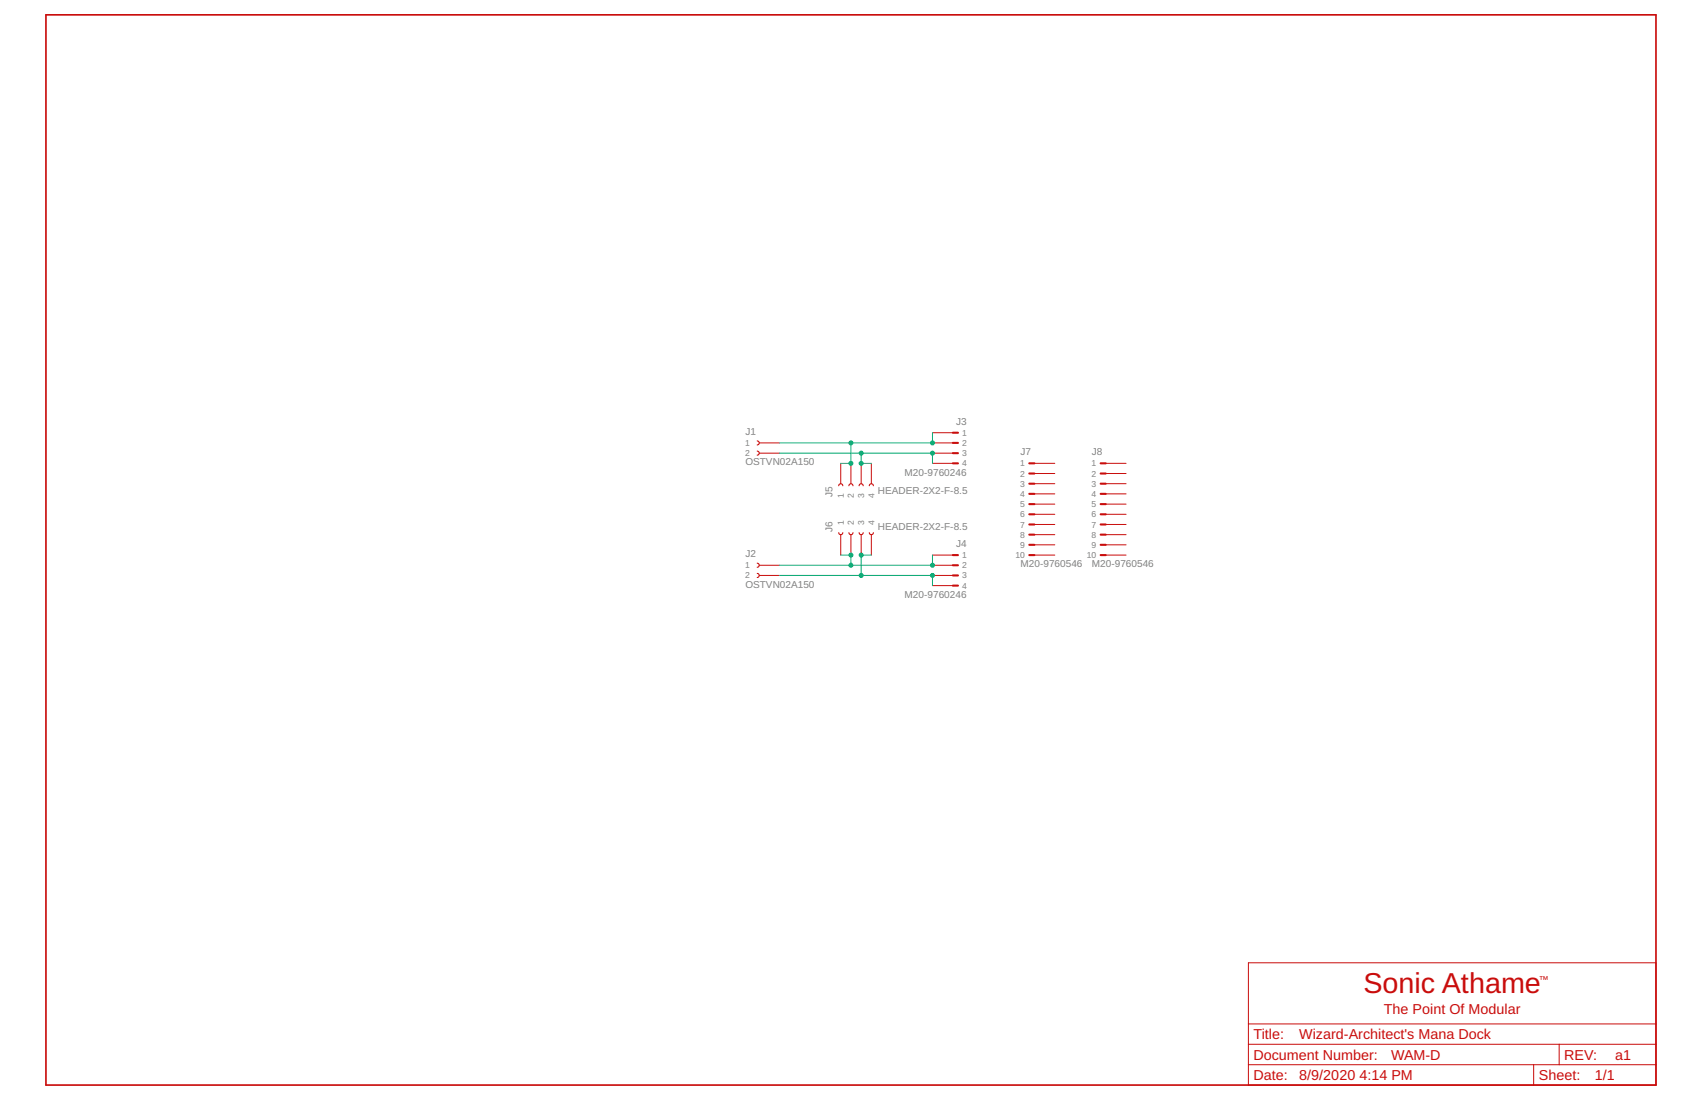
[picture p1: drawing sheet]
<svg xmlns="http://www.w3.org/2000/svg" width="432mm" height="279mm" viewBox="0 0 432 279" stroke-linecap="round" stroke-linejoin="round" font-family="sans-serif">
<path d="M11.7 3.8h408.7v271.6h-408.7z" fill="none" stroke="#c90d0c" stroke-width=".42"/>
<g fill="none" stroke="#c90d0c" stroke-width=".25">
<path d="M192.7 115h5.2M192.7 112.4h5.2M213.4 117.6v5.1M216 117.6v5.1M218.6 117.6v5.1M221.2 117.6v5.1M236.7 115h5.2M236.7 112.4h5.2M236.7 109.8h5.2M236.7 117.6h5.2M262.6 117.6h5.2M280.7 117.6h5.2"/>
<path d="M213.4 135.7v5.2M216 135.7v5.2M218.6 135.7v5.2M221.2 135.7v5.2M262.6 122.7h5.2M262.6 120.2h5.2M262.6 125.3h5.2M262.6 127.9h5.2M262.6 130.5h5.2M262.6 133.1h5.2M262.6 135.7h5.2M262.6 138.3h5.2"/>
<path d="M280.7 122.7h5.2M280.7 120.2h5.2M280.7 125.3h5.2M280.7 127.9h5.2M280.7 130.5h5.2M280.7 133.1h5.2M280.7 135.7h5.2M280.7 138.3h5.2M192.7 146h5.2M192.7 143.4h5.2M236.7 146h5.2M236.7 143.4h5.2"/>
<path d="M236.7 140.9h5.2M236.7 148.6h5.2M262.6 140.9h5.2M280.7 140.9h5.2M316.9 244.3h103.5v31.1h-103.5zM316.9 259.8h103.5M316.9 265h103.5M316.9 270.2h103.5M389.3 270.2v5.2M395.8 265v5.2"/>
</g>
<path d="M192.2 111.9a.52 .52 0 0 1 .5 .5 .52 .52 0 0 1-.5 .5M192.2 114.5a.52 .52 0 0 1 .5 .5 .52 .52 0 0 1-.5 .5M212.9 123.3a.52 .52 0 0 1 .5-.5 .52 .52 0 0 1 .6 .5M212.9 135.2a.52 .52 0 0 0 .5 .5 .52 .52 0 0 0 .6-.5M215.5 123.3a.52 .52 0 0 1 .5-.5 .52 .52 0 0 1 .5 .5M215.5 135.2a.52 .52 0 0 0 .5 .5 .52 .52 0 0 0 .5-.5M218.1 123.3a.52 .52 0 0 1 .5-.5 .52 .52 0 0 1 .5 .5M218.1 135.2a.52 .52 0 0 0 .5 .5 .52 .52 0 0 0 .5-.5M220.7 123.3a.52 .52 0 0 1 .5-.5 .52 .52 0 0 1 .5 .5M220.7 135.2a.52 .52 0 0 0 .5 .5 .52 .52 0 0 0 .5-.5M192.2 142.9a.52 .52 0 0 1 .5 .5 .52 .52 0 0 1-.5 .6M192.2 145.5a.52 .52 0 0 1 .5 .5 .52 .52 0 0 1-.5 .6" fill="none" stroke="#c90d0c" stroke-width=".28"/>
<g fill="none" stroke="#c90d0c" stroke-width=".53">
<path d="M241.9 109.8h1.3M241.9 112.4h1.3M241.9 115h1.3M241.9 117.6h1.3M261.3 117.6h1.3M279.4 117.6h1.3M261.3 120.2h1.3M261.3 122.7h1.3M261.3 125.3h1.3M261.3 127.9h1.3M261.3 130.5h1.3M261.3 133.1h1.3"/>
<path d="M261.3 135.7h1.3M261.3 138.3h1.3M279.4 120.2h1.3M279.4 122.7h1.3M279.4 125.3h1.3M279.4 127.9h1.3M279.4 130.5h1.3M279.4 133.1h1.3M279.4 135.7h1.3M279.4 138.3h1.3M241.9 140.9h1.3M241.9 143.4h1.3"/>
<path d="M241.9 146h1.3M241.9 148.6h1.3M261.3 140.9h1.3M279.4 140.9h1.3"/>
</g>
<path d="M197.9 115h38.8v2.6M216 112.4v5.2h-2.6M218.6 115v2.6h2.6M236.7 109.8v2.6h-38.8M197.9 146h38.8v2.6M213.4 140.9h2.6v2.5M221.2 140.9h-2.6v5.1M236.7 140.9v2.5h-38.8" fill="none" stroke="#0dab76" stroke-width=".25"/>
<g fill="#0dab76" stroke="#0dab76" stroke-width=".25">
<circle cx="236.7" cy="143.4" r=".51"/>
<circle cx="216" cy="140.9" r=".51"/>
<circle cx="216" cy="143.4" r=".51"/>
<circle cx="236.7" cy="146" r=".51"/>
<circle cx="218.6" cy="140.9" r=".51"/>
<circle cx="218.6" cy="146" r=".51"/>
<circle cx="236.7" cy="115" r=".51"/>
<circle cx="218.6" cy="117.6" r=".51"/>
<circle cx="218.6" cy="115" r=".51"/>
<circle cx="236.7" cy="112.4" r=".51"/>
<circle cx="216" cy="117.6" r=".51"/>
<circle cx="216" cy="112.4" r=".51"/>
</g>
<text font-size="7.3" fill="#c90d0c" x="346.1" y="252.1">Sonic Athame</text>
<g font-size="3.6" fill="#c90d0c">
<text x="351.3" y="257.3">The Point Of Modular</text>
<text x="318.2" y="263.7">Title:</text>
<text x="329.8" y="263.7">Wizard-Architect's Mana Dock</text>
<text x="318.2" y="268.9">Document Number:</text>
<text x="353.1" y="268.9">WAM-D</text>
<text x="397.1" y="268.9">REV:</text>
<text x="410" y="268.9">a1</text>
<text x="318.2" y="274.1">Date:</text>
<text x="329.8" y="274.1">8/9/2020</text>
<text x="345.1" y="274.1">4:14 PM</text>
<text x="390.6" y="274.1">Sheet:</text>
<text x="404.8" y="274.1">1/1</text>
</g>
<g font-size="2.5" fill="#808080">
<text x="242.7" y="107.7">J3</text>
<text x="189.2" y="110.3">J1</text>
<text x="189.2" y="118.1">OSTVN02A150</text>
<text x="259.1" y="115.5">J7</text>
<text x="277.2" y="115.5">J8</text>
<text x="222.9" y="125.3">HEADER-2X2-F-8.5</text>
<text x="229.6" y="120.7">M20-9760246</text>
<text x="211.4" y="126.2" transform="rotate(-90 211.4 126.2)">J5</text>
<text x="211.4" y="134.9" transform="rotate(-90 211.4 134.9)">J6</text>
<text x="222.9" y="134.4">HEADER-2X2-F-8.5</text>
<text x="189.2" y="141.4">J2</text>
<text x="242.7" y="138.8">J4</text>
<text x="259.1" y="144">M20-9760546</text>
<text x="277.2" y="144">M20-9760546</text>
<text x="189.2" y="149.1">OSTVN02A150</text>
<text x="229.6" y="151.7">M20-9760246</text>
</g>
<text font-size="2.5" fill="#c90d0c" x="390.6" y="249.5">™</text>
<g font-size="2.2" fill="#808080">
<text x="189.1" y="113.2">1</text>
<text x="244.3" y="113.2">2</text>
<text x="244.3" y="110.6">1</text>
<text x="189.1" y="115.8">2</text>
<text x="244.3" y="115.8">3</text>
<text x="244.3" y="118.3">4</text>
<text x="259" y="118.3">1</text>
<text x="277.1" y="118.3">1</text>
<text x="259" y="123.5">3</text>
<text x="259" y="120.9">2</text>
<text x="277.1" y="123.5">3</text>
<text x="277.1" y="120.9">2</text>
<text x="214.2" y="126.3" transform="rotate(-90 214.2 126.3)">1</text>
<text x="216.8" y="126.3" transform="rotate(-90 216.8 126.3)">2</text>
<text x="219.4" y="126.3" transform="rotate(-90 219.4 126.3)">3</text>
<text x="222" y="126.3" transform="rotate(-90 222 126.3)">4</text>
<text x="259" y="126.1">4</text>
<text x="259" y="128.7">5</text>
<text x="259" y="131.3">6</text>
<text x="277.1" y="126.1">4</text>
<text x="277.1" y="128.7">5</text>
<text x="277.1" y="131.3">6</text>
<text x="214.2" y="133.3" transform="rotate(-90 214.2 133.3)">1</text>
<text x="216.8" y="133.3" transform="rotate(-90 216.8 133.3)">2</text>
<text x="219.4" y="133.3" transform="rotate(-90 219.4 133.3)">3</text>
<text x="222" y="133.3" transform="rotate(-90 222 133.3)">4</text>
<text x="259" y="133.9">7</text>
<text x="259" y="136.5">8</text>
<text x="277.1" y="133.9">7</text>
<text x="277.1" y="136.5">8</text>
<text x="244.3" y="141.6">1</text>
<text x="257.8" y="141.6">10</text>
<text x="259" y="139">9</text>
<text x="275.9" y="141.6">10</text>
<text x="277.1" y="139">9</text>
<text x="189.1" y="146.8">2</text>
<text x="189.1" y="144.2">1</text>
<text x="244.3" y="146.8">3</text>
<text x="244.3" y="144.2">2</text>
<text x="244.3" y="149.4">4</text>
</g>
</svg>
